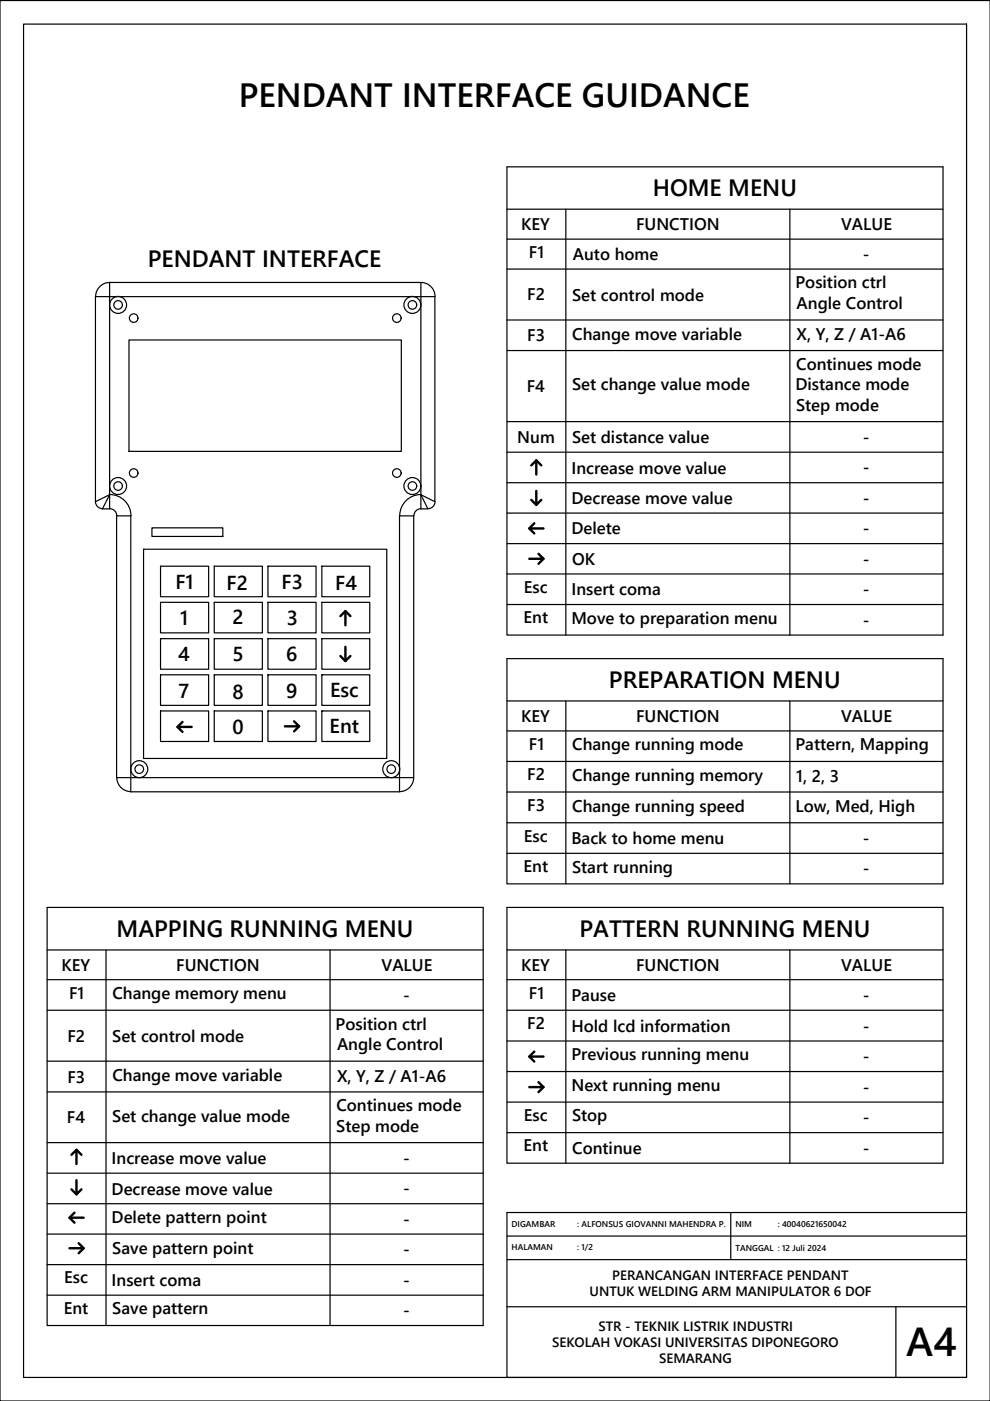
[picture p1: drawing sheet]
<svg xmlns="http://www.w3.org/2000/svg" width="210mm" height="297mm" viewBox="0 0 210 297" stroke-linecap="round" stroke-linejoin="round" font-family="sans-serif">
<!-- layer: 0 -->
<g fill="none" stroke="#000" stroke-width=".25">
<path d="M0 .1h209.9v296.9h-209.9zM5 5.1h199.9v286.9h-199.9zM107.5 35.4h92.4v99.2h-92.4zM23.2 59.9v48h-1.5l1.5-3-3 1.5v-43.5h72v43.5l-3-1.5 1.5 3h-1.5v-48zM23.3 59.9a2.98 2.98 0 0 0-3 3M89.3 59.9a2.98 2.98 0 0 1 2.9 3M107.5 44.4h92.4M107.5 50.7h92.4M107.5 57.1h92.4M120 44.4v90.2M167.5 44.4v90.2M27.3 72.1h57.8v23.6h-57.8z"/>
<path d="M107.5 67.8h92.4M107.5 74.3h92.4M107.5 89.4h92.4M107.5 95.9h92.4M20.2 106.3a1.5 1.5 0 0 0 1.5 1.6M23.3 104.8a4.5 4.5 0 0 1 4.5 4.6M23.3 107.9a1.5 1.5 0 0 1 1.5 1.5M24.7 109.4h3v58.5h57v-58.5h3v55.5h-63zM30.4 116.4h51.6v44.4h-51.6zM32.2 111.9h15v1.8h-15zM89.3 104.8a4.5 4.5 0 0 0-4.5 4.6M89.3 107.9a1.5 1.5 0 0 0-1.5 1.5"/>
<path d="M92.2 106.3a1.5 1.5 0 0 1-1.5 1.6M107.5 102.3h92.4M107.5 108.8h92.4M107.5 115.3h92.4M34 120h10.2v6.5h-10.2zM34 135.4h10.2v6.5h-10.2zM34 127.7h10.2v6.5h-10.2zM45.4 120h10.2v6.5h-10.2zM45.4 127.7h10.2v6.5h-10.2zM45.4 135.4h10.2v6.5h-10.2zM56.8 120h10.2v6.5h-10.2zM56.8 127.7h10.2v6.5h-10.2z"/>
<path d="M56.8 135.4h10.2v6.5h-10.2zM68.2 120h10.2v6.5h-10.2zM68.2 127.7h10.2v6.5h-10.2zM68.2 135.4h10.2v6.5h-10.2zM107.5 139.6h92.4v47.8h-92.4zM107.5 121.7h92.4M107.5 128.2h92.4M34 150.7h10.2v6.5h-10.2zM34 143.1h10.2v6.4h-10.2zM45.4 143.1h10.2v6.4h-10.2zM45.4 150.7h10.2v6.5h-10.2zM56.8 143.1h10.2v6.4h-10.2z"/>
<path d="M56.8 150.7h10.2v6.5h-10.2zM68.2 143.1h10.2v6.4h-10.2zM68.2 150.7h10.2v6.5h-10.2zM107.5 148.6h92.4M107.5 155h92.4M120 148.6v38.8M167.5 148.6v38.8M24.8 164.9a2.98 2.98 0 0 0 2.9 2.9M87.7 164.9a2.98 2.98 0 0 1-3 2.9M107.5 161.4h92.4M107.5 167.9h92.4M107.5 174.4h92.4"/>
<path d="M10 192.4h92.4v88.6h-92.4zM107.5 192.4h92.4v54.2h-92.4zM107.5 180.9h92.4M10 201.4h92.4M10 207.7h92.4M10 214.2h92.4M22.5 201.4v79.6M70 201.4v79.6M107.5 201.4h92.4M107.5 207.7h92.4M107.5 214.2h92.4M120 201.4v45.2"/>
<path d="M167.5 201.4v45.2M10 225h92.4M10 231.5h92.4M107.5 220.7h92.4M107.5 227.2h92.4M107.5 233.7h92.4M10 242.3h92.4M10 248.7h92.4M10 255.2h92.4M107.5 240.1h92.4M154.9 257.1v10M204.9 257.1h-97.4v34.9h97.4"/>
<path d="M10 261.6h92.4M10 268.1h92.4M10 274.6h92.4M107.5 262.1h97.4M107.5 267.1h97.4M107.5 277.1h97.4M189.9 277.1v14.9"/>
<circle cx="25" cy="64.6" r=".91"/>
<circle cx="25" cy="64.7" r="1.8"/>
<circle cx="28.3" cy="67.4" r=".91"/>
<circle cx="84.1" cy="67.4" r=".91"/>
<circle cx="87.4" cy="64.7" r="1.8"/>
<circle cx="87.4" cy="64.6" r=".91"/>
<circle cx="25" cy="103" r="1.8"/>
<circle cx="25" cy="103" r=".91"/>
<circle cx="28.3" cy="100.3" r=".91"/>
<circle cx="84.1" cy="100.3" r=".91"/>
<circle cx="87.4" cy="103" r="1.8"/>
<circle cx="87.4" cy="103" r=".91"/>
<circle cx="29.5" cy="163.1" r=".91"/>
<circle cx="29.5" cy="163.1" r="1.8"/>
<circle cx="83" cy="163.1" r="1.8"/>
<circle cx="83" cy="163.1" r=".91"/>
</g>
<g fill="none" stroke="#000" stroke-width=".51">
<path d="M112.6 98.7l1.1-1.1v3M113.7 97.6l1.1 1.1M112.6 106l1.1 1M113.3 110.9l-1.1 1.1M113.7 104.1v2.9l1.1-1M114.2 117.4l1 1.1h-3M115.2 112h-3l1.1 1.1M115.2 118.5l-1 1M72.2 130.6l1-1v3M72.2 139.1l1 1.1M73.2 137.1v3.1l1.1-1.1M73.2 129.6l1.1 1"/>
<path d="M38.7 153.1l-1.1 1M40.6 154.1h-3l1.1 1.1M62.4 152.9l1 1.1h-3M63.4 154l-1 1.1M113.3 223l-1.1 1M114.2 229.4l1 1.1h-3M115.2 224h-3l1.1 1.1M115.2 230.5l-1 1M15.2 244.8l1-1v3M15.2 252.2l1 1M15.8 257.1l-1.1 1.1M16.2 250.2v3l1.1-1"/>
<path d="M16.2 243.8l1.1 1M17.7 258.2h-3l1.1 1M16.7 263.6l1 1.1h-3M17.7 264.7l-1 1"/>
</g>
<text font-size="8.6" x="192.2" y="287.6">A4</text>
<text font-size="7.1" x="50.6" y="22.7">PENDANT INTERFACE GUIDANCE</text>
<g font-size="5">
<text x="138.4" y="41.6">HOME MENU</text>
<text x="31.3" y="56.6">PENDANT INTERFACE</text>
<text x="129.1" y="145.9">PREPARATION MENU</text>
<text x="24.7" y="198.7">MAPPING RUNNING MENU</text>
<text x="122.9" y="198.7">PATTERN RUNNING MENU</text>
</g>
<g font-size="4.3">
<text x="37.2" y="124.9">F1</text>
<text x="48" y="125">F2</text>
<text x="59.7" y="125">F3</text>
<text x="71.1" y="125">F4</text>
<text x="38.2" y="132.4">1</text>
<text x="49.3" y="132.4">2</text>
<text x="60.8" y="132.5">3</text>
<text x="37.8" y="140.2">4</text>
<text x="49.3" y="140.2">5</text>
<text x="60.7" y="140.2">6</text>
<text x="37.8" y="148.1">7</text>
<text x="49.3" y="148.2">8</text>
<text x="60.7" y="148.1">9</text>
<text x="70" y="147.9">Esc</text>
<text x="49.3" y="155.6">0</text>
<text x="69.9" y="155.3">Ent</text>
</g>
<g font-size="3.6">
<text x="110.5" y="48.8">KEY</text>
<text x="134.9" y="48.8">FUNCTION</text>
<text x="178.4" y="48.8">VALUE</text>
<text x="112.1" y="54.8">F1</text>
<text x="121.5" y="55.2">Auto home</text>
<text x="183" y="55.1">-</text>
<text x="111.8" y="63.7">F2</text>
<text x="121.3" y="63.7">Set control mode</text>
<text x="168.7" y="61.2">Position ctrl</text>
<text x="168.9" y="65.5">Angle Control</text>
<text x="121.3" y="72">Change move variable</text>
<text x="111.8" y="72.3">F3</text>
<text x="168.9" y="72.1">X, Y, Z / A1-A6</text>
<text x="111.7" y="83.1">F4</text>
<text x="121.3" y="82.8">Set change value mode</text>
<text x="168.7" y="82.8">Distance mode</text>
<text x="168.8" y="78.5">Continues mode</text>
<text x="168.8" y="87.1">Step mode</text>
<text x="109.7" y="93.9">Num</text>
<text x="121.3" y="93.9">Set distance value</text>
<text x="183" y="93.9">-</text>
<text x="121.2" y="100.4">Increase move value</text>
<text x="183" y="100.4">-</text>
<text x="121.2" y="106.9">Decrease move value</text>
<text x="183" y="106.8">-</text>
<text x="121.2" y="113.3">Delete</text>
<text x="183" y="113.3">-</text>
<text x="121.3" y="119.7">OK</text>
<text x="183" y="119.7">-</text>
<text x="111.1" y="125.7">Esc</text>
<text x="121.2" y="126.2">Insert coma</text>
<text x="183" y="126.2">-</text>
<text x="111" y="132.2">Ent</text>
<text x="121.2" y="132.3">Move to preparation menu</text>
<text x="183" y="132.7">-</text>
<text x="110.5" y="153.1">KEY</text>
<text x="134.9" y="153.1">FUNCTION</text>
<text x="178.4" y="153">VALUE</text>
<text x="112.1" y="159">F1</text>
<text x="121.3" y="159.1">Change running mode</text>
<text x="168.7" y="159.1">Pattern, Mapping</text>
<text x="111.8" y="165.5">F2</text>
<text x="121.3" y="165.6">Change running memory</text>
<text x="168.8" y="165.7">1, 2, 3</text>
<text x="111.8" y="172">F3</text>
<text x="121.3" y="172.1">Change running speed</text>
<text x="168.7" y="172.1">Low, Med, High</text>
<text x="111.1" y="178.4">Esc</text>
<text x="121.2" y="179">Back to home menu</text>
<text x="183" y="178.9">-</text>
<text x="111" y="184.9">Ent</text>
<text x="121.3" y="185">Start running</text>
<text x="183" y="185.4">-</text>
<text x="13" y="205.8">KEY</text>
<text x="37.4" y="205.8">FUNCTION</text>
<text x="80.9" y="205.8">VALUE</text>
<text x="110.5" y="205.8">KEY</text>
<text x="134.9" y="205.8">FUNCTION</text>
<text x="178.4" y="205.8">VALUE</text>
<text x="14.6" y="211.8">F1</text>
<text x="23.8" y="211.9">Change memory menu</text>
<text x="85.5" y="212.2">-</text>
<text x="112.1" y="211.8">F1</text>
<text x="121.2" y="212.2">Pause</text>
<text x="183" y="212.2">-</text>
<text x="14.3" y="220.9">F2</text>
<text x="23.8" y="220.9">Set control mode</text>
<text x="71.2" y="218.3">Position ctrl</text>
<text x="111.8" y="218.3">F2</text>
<text x="121.2" y="218.8">Hold lcd information</text>
<text x="183" y="218.7">-</text>
<text x="71.5" y="222.7">Angle Control</text>
<text x="121.2" y="224.8">Previous running menu</text>
<text x="183" y="225.2">-</text>
<text x="14.3" y="229.5">F3</text>
<text x="23.8" y="229.1">Change move variable</text>
<text x="71.5" y="229.3">X, Y, Z / A1-A6</text>
<text x="121.2" y="231.3">Next running menu</text>
<text x="183" y="231.7">-</text>
<text x="14.2" y="238.2">F4</text>
<text x="23.8" y="237.8">Set change value mode</text>
<text x="71.3" y="240">Step mode</text>
<text x="71.3" y="235.7">Continues mode</text>
<text x="111.1" y="237.6">Esc</text>
<text x="121.3" y="237.8">Stop</text>
<text x="183" y="238.2">-</text>
<text x="111" y="244.1">Ent</text>
<text x="121.3" y="244.7">Continue</text>
<text x="183" y="244.6">-</text>
<text x="23.7" y="246.8">Increase move value</text>
<text x="85.5" y="246.7">-</text>
<text x="23.7" y="253.3">Decrease move value</text>
<text x="85.5" y="253.2">-</text>
<text x="23.7" y="259.4">Delete pattern point</text>
<text x="85.5" y="259.7">-</text>
<text x="23.8" y="265.8">Save pattern point</text>
<text x="85.5" y="266.1">-</text>
<text x="13.6" y="272.1">Esc</text>
<text x="23.7" y="272.6">Insert coma</text>
<text x="85.5" y="272.6">-</text>
<text x="13.5" y="278.6">Ent</text>
<text x="23.8" y="278.7">Save pattern</text>
<text x="85.5" y="279">-</text>
</g>
<g font-size="2.9">
<text x="125" y="274.7">UNTUK WELDING ARM MANIPULATOR 6 DOF</text>
<text x="129.8" y="271.4">PERANCANGAN INTERFACE PENDANT</text>
<text x="117.1" y="285.6">SEKOLAH VOKASI UNIVERSITAS DIPONEGORO</text>
<text x="126.9" y="282.2">STR - TEKNIK LISTRIK INDUSTRI</text>
<text x="139.7" y="288.9">SEMARANG</text>
</g>
<g font-size="1.8">
<text x="108.5" y="260.1">DIGAMBAR</text>
<text x="122.4" y="260.1">: ALFONSUS GIOVANNI MAHENDRA P.</text>
<text x="155.9" y="260.1">NIM</text>
<text x="164.9" y="260.1">: 40040621650042</text>
<text x="108.5" y="265">HALAMAN</text>
<text x="122.4" y="265">: 1/2</text>
<text x="155.9" y="265.2">TANGGAL : 12 Juli 2024</text>
</g>
</svg>
